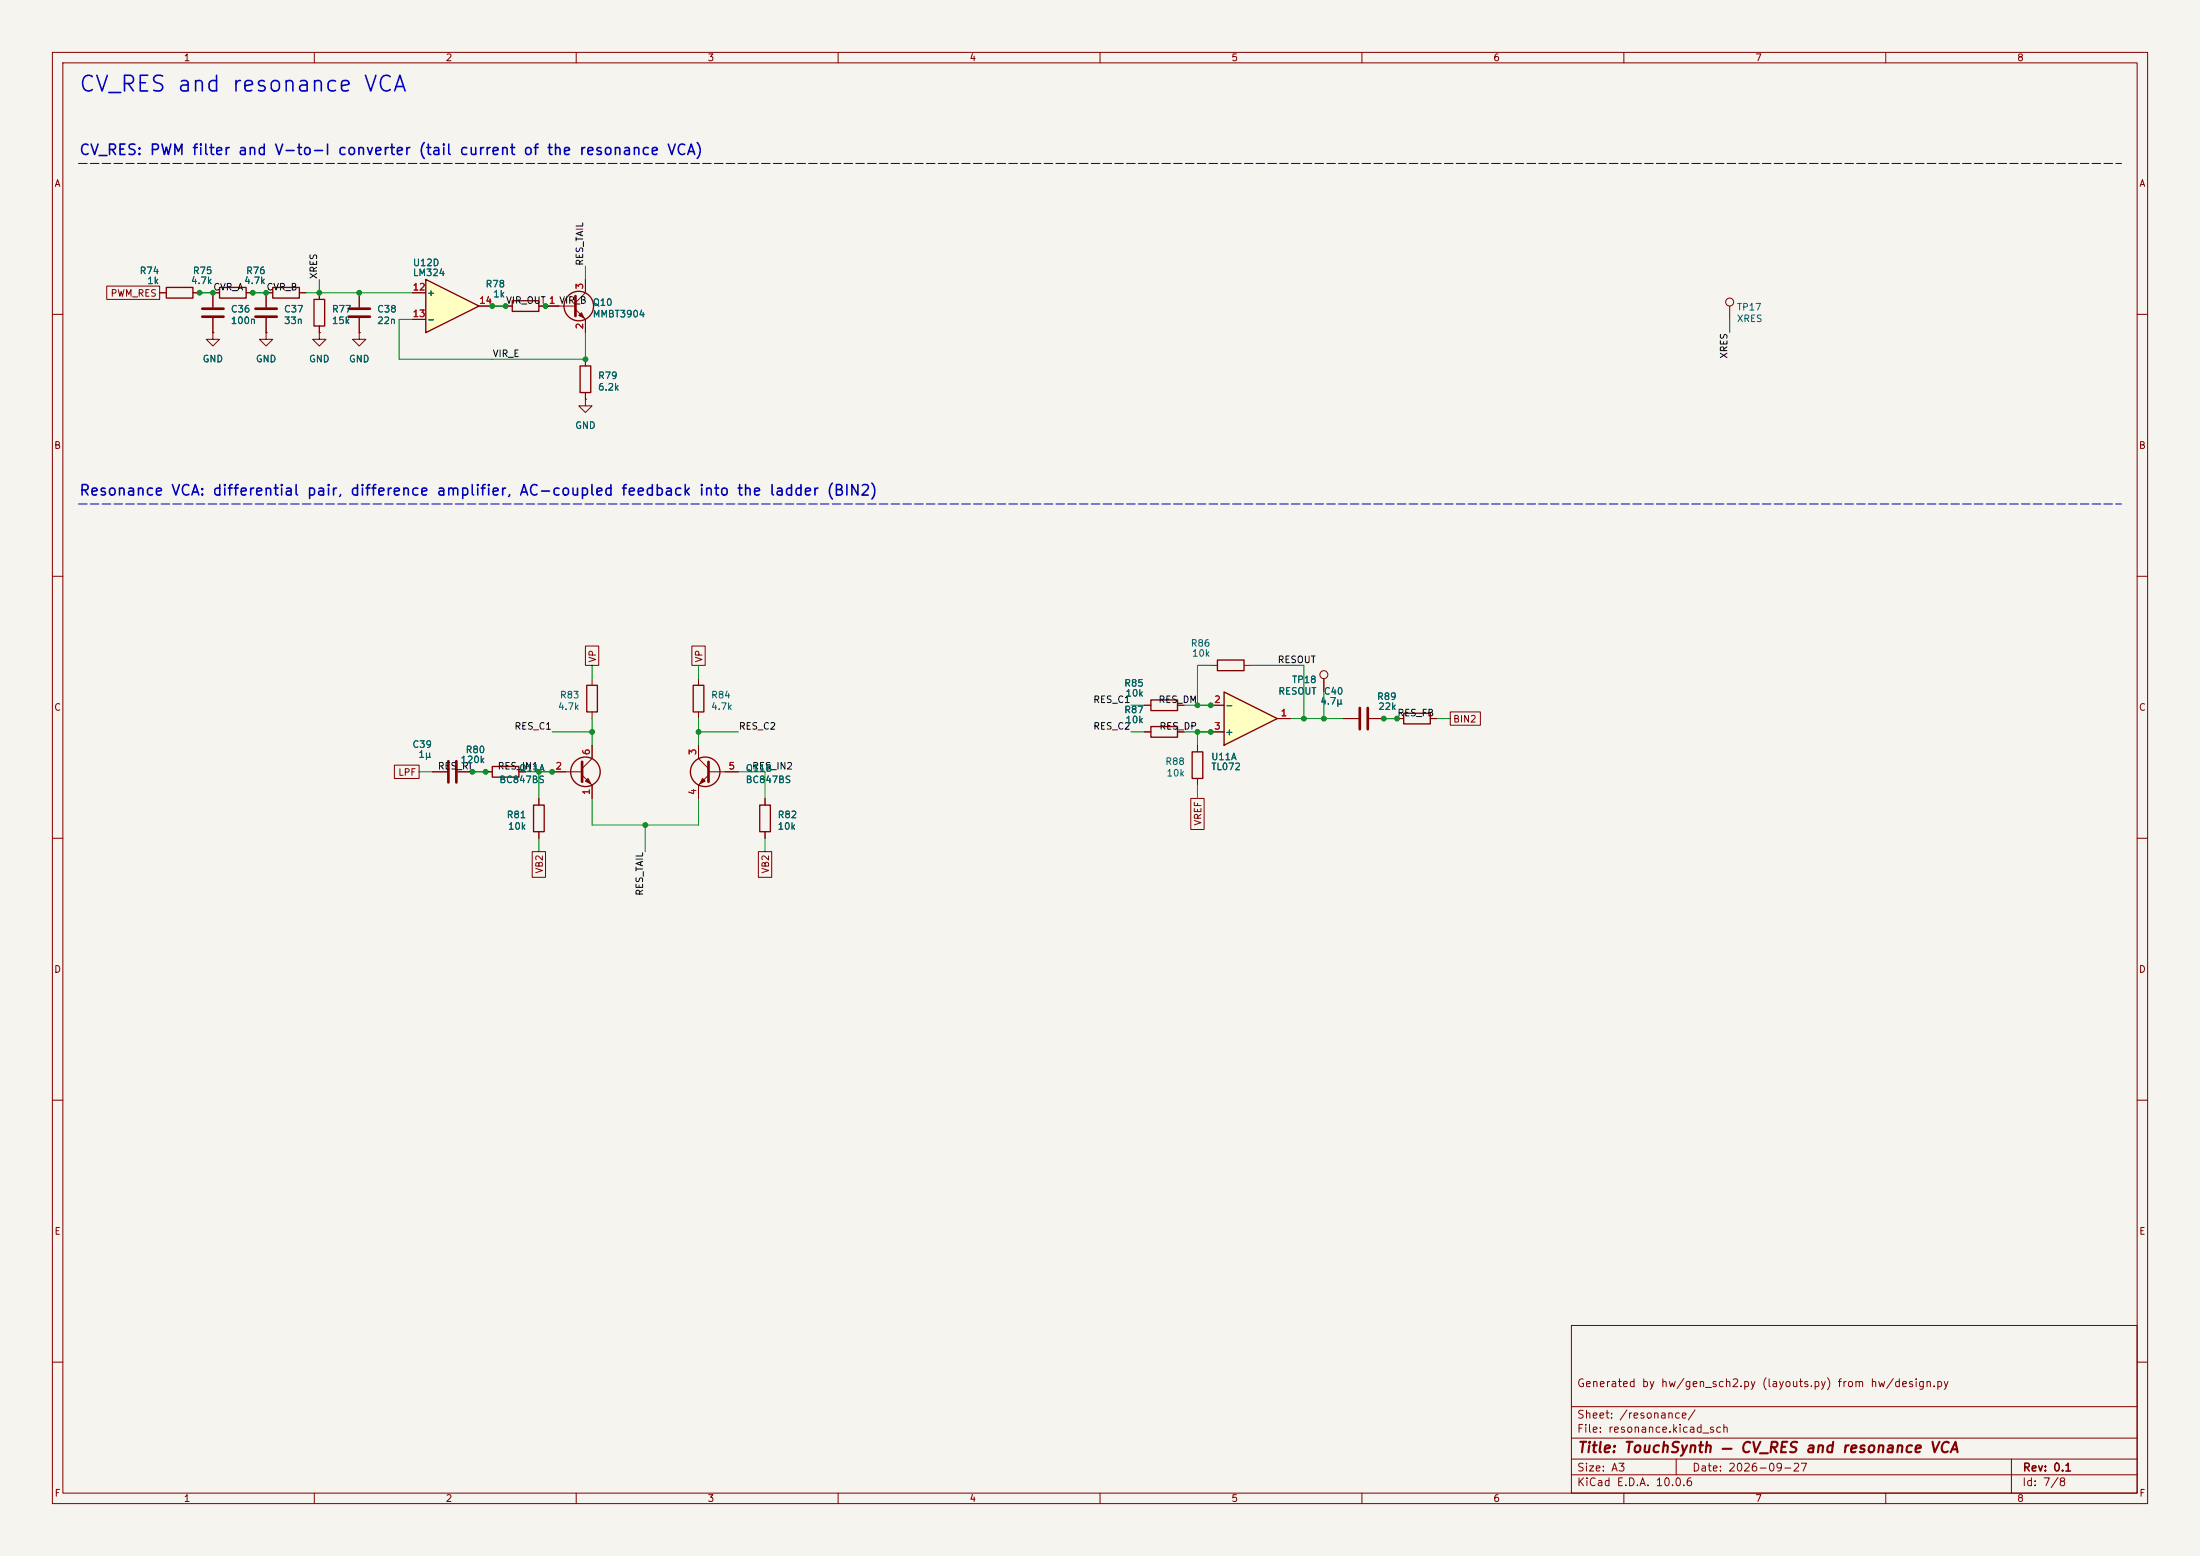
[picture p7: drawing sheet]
<svg xmlns="http://www.w3.org/2000/svg" width="420mm" height="297mm" viewBox="0 0 420 297" stroke-linecap="round" stroke-linejoin="round" font-family="sans-serif">
<path d="M0 0h420v297h-420z" fill="#f5f4ef" stroke="#f5f4ef" stroke-width=".19"/>
<g fill="none" stroke="#840000" stroke-width=".19">
<path d="M10 10h400v277h-400zM12 12h396v273h-396zM60 10v2M110 10v2M160 10v2M210 10v2M260 10v2M310 10v2M360 10v2M40.6 55.9v2.8M50.8 55.9v2.8M10 60h2"/>
<path d="M40.6 63.5v1.3h1.3l-1.3 1.2-1.2-1.2h1.2M40.6 63.5h.1M40.6 60.7v2.8M50.8 63.5v1.3h1.3l-1.3 1.2-1.3-1.2h1.3M50.8 63.5h.1M50.8 60.7v2.8M68.6 63.5v1.3h1.2l-1.2 1.2-1.3-1.2h1.3M68.6 63.5h.1M111.8 76.2v1.3h1.2l-1.2 1.2-1.3-1.2h1.3M111.8 76.2h.1M408 60h2M10 110h2"/>
<path d="M408 110h2M113 129.5v1.3M113 135.9v1.3M266.7 137.2h1.3M273 137.2h1.3M10 160h2M102.9 152.4v1.3M102.9 158.8v1.2M105.4 147.3h5.7M111.1 148l1.9 1.9v2.5M113 142.2v2.6l-1.9 1.9M228.6 142.2v1.3"/>
<path d="M228.6 148.6v1.3M408 160h2M10 210h2M408 210h2M300 253h108v32h-108zM10 260h2M300 278.5h108M300 274.5h108M300 268.5h108M320 278.5v3M384 278.5v6.5M408 260h2"/>
<path d="M60 285v2M110 285v2M160 285v2M210 285v2M260 285v2M300 281.5h108M310 285v2M360 285v2"/>
</g>
<g fill="none" stroke="#840000" stroke-width=".25">
<path d="M112 130.8h2v5.1h-2zM268 136.1h5v2.1h-5zM101.9 153.7h2v5.1h-2zM227.6 143.5h2v5.1h-2z"/>
<circle cx="111.8" cy="147.3" r="2.82"/>
</g>
<path d="M38.6 58.9h4.1M48.8 58.9h4M38.6 60.5h4.1M48.8 60.5h4M111.1 145.4v3.8" fill="none" stroke="#840000" stroke-width=".51"/>
<path d="M111.8 149.1l.5-.5 .5 1z" fill="#840000" stroke="#840000" stroke-width=".19"/>
<path d="M81.3 53.3l10.1 5.1-10.1 5.1z" fill="#ffffc2"/>
<g fill="none" stroke="#840000" stroke-width=".25">
<path d="M31.7 54.9h5.1v2h-5.1zM41.9 54.9h5.1v2h-5.1zM52.1 54.9h5v2h-5zM59.9 57.2h2.1v5h-2.1zM81.3 53.3l10.1 5.1-10.1 5.1zM97.8 57.4h5.1v2h-5.1zM110.7 69.9h2.1v5h-2.1zM132.3 130.8h2.1v5.1h-2.1zM219.7 133.6h5.1v2h-5.1zM219.7 138.7h5.1v2h-5.1zM232.4 126h5.1v2h-5.1zM94 146.3h5.1v2h-5.1z"/>
<path d="M145 153.7h2.1v5.1h-2.1z"/>
<circle cx="110.5" cy="58.4" r="2.82"/>
<circle cx="134.6" cy="147.3" r="2.82"/>
</g>
<g fill="none" stroke="#840000" stroke-width=".19">
<path d="M30.5 55.9h1.2M36.8 55.9h1.3M40.6 55.9h1.3M47 55.9h1.3M50.8 55.9h1.3M57.1 55.9h1.3M61 55.9v1.3M68.6 55.9v2.8M78.7 55.9h2.6M91.4 58.4h2.6M96.5 58.4h1.3M102.9 58.4h7"/>
<path d="M109.9 59.1l1.9 1.9v2.5M111.8 53.3v2.6l-1.9 1.9M330.2 58.4v2.6M61 63.5v1.3h1.2l-1.2 1.2-1.3-1.2h1.3M61 63.5h.1M61 62.2v1.3M68.6 60.7v2.8M78.7 61h2.6M111.8 68.6v1.3M111.8 74.9v1.3M133.3 129.5v1.3M133.3 135.9v1.3"/>
<path d="M218.4 134.6h1.3M218.4 139.7h1.3M224.8 134.6h1.3M224.8 139.7h1.3M231.1 127h1.3M237.5 127h1.3M252.7 129.5v2.6M256.5 137.2h2.8M261.4 137.2h2.8M82.5 147.3h2.8M87.4 147.3h2.8M92.7 147.3h1.3"/>
<path d="M99.1 147.3h1.2M133.3 142.2v2.6l2 1.9M135.3 147.3h5.7M135.3 148l-2 1.9v2.5M146 152.4v1.3M146 158.8v1.2"/>
<circle cx="330.2" cy="57.7" r=".76"/>
<circle cx="252.7" cy="128.8" r=".76"/>
</g>
<path d="M66.5 58.9h4.1M109.9 56.5v3.8M66.5 60.5h4.1M259.6 135.1v4.1M261.1 135.1v4.1M85.6 145.3v4.1M87.1 145.3v4.1M135.3 145.4v3.8" fill="none" stroke="#840000" stroke-width=".51"/>
<g fill="#840000" stroke="#840000" stroke-width=".19">
<path d="M110.5 60.2l.5-.5 .5 1z"/>
<path d="M134.1 148.6l.5 .5-1 .5z"/>
</g>
<path d="M233.7 132.1l10.1 5.1-10.1 5z" fill="#ffffc2"/>
<path d="M233.7 132.1l10.1 5.1-10.1 5z" fill="none" stroke="#840000" stroke-width=".25"/>
<g fill="none" stroke="#840000" stroke-width=".19">
<path d="M20.4 54.6h10.1v2.6h-10.1zM30.5 55.9h1.2M36.8 55.9h1.3M41.9 55.9h-1.3v2.8M47 55.9h1.3M52.1 55.9h-1.3v2.8M57.1 55.9h1.3M61 55.9v1.3M68.6 55.9v2.8M78.7 55.9h2.6M91.4 58.4h2.6M96.5 58.4h1.3"/>
<path d="M102.9 58.4h3.8M111.8 53.3v2.6M40.6 63.5h.1M40.6 60.7v2.8M50.8 63.5h.1M50.8 60.7v2.8M61 63.5h.1M61 62.2v1.3M68.6 63.5h.1M68.6 60.7v2.8M78.7 61h2.6M111.8 76.2h.1"/>
<path d="M111.8 61v2.5M111.8 68.6v1.3M111.8 74.9v1.3M111.8 123.3h2.5v3.7h-2.5zM132.1 123.3h2.5v3.7h-2.5zM218.4 134.6h1.3M218.4 139.7h1.3M224.8 134.6h1.3M224.8 139.7h1.3M231.1 134.6h2.6M231.1 139.7h2.6M243.8 137.2h2.6"/>
<path d="M252.7 129.5v2.6M256.5 137.2h2.8M261.4 137.2h2.8M266.7 137.2h1.3M273 137.2h1.3M276.9 135.9h5.7v2.5h-5.7zM75.3 146h4.7v2.6h-4.7zM82.5 147.3h2.8M87.4 147.3h2.8M92.7 147.3h1.3M99.1 147.3h1.2M102.9 152.4v1.3"/>
<path d="M102.9 158.8v1.2M105.4 147.3h2.5M113 142.2v2.6M113 149.9v2.5M133.3 142.2v2.6M133.3 149.9v2.5M138.4 147.3h2.6M146 152.4v1.3M146 158.8v1.2M227.3 152.4h2.6v5.9h-2.6zM101.6 162.6h2.5v4.9h-2.5zM144.8 162.6h2.5v4.9h-2.5z"/>
</g>
<path d="M15 31.2h390M15 96.2h390" fill="none" stroke="#0000c2" stroke-width=".19" stroke-dasharray="1.6 .6"/>
<g fill="none" stroke="#009600" stroke-width=".19">
<path d="M38.1 55.9h2.5M48.3 55.9h2.5M58.4 55.9h20.3M61 53.3v2.6M94 58.4h2.5M104.1 58.4h2.6M111.8 50.8v2.5M78.7 61h-2.5v7.6h35.6v-5.1M330.2 61v2.5M105.4 139.7h7.6M113 127v2.5M113 137.2v5"/>
<path d="M133.3 127v2.5M133.3 137.2v5M133.3 139.7h7.7M215.9 134.6h2.5M215.9 139.7h2.5M226.1 134.6h5M226.1 139.7h5M228.6 139.7v2.5M231.1 127h-2.5v7.6M238.8 127h10.1v10.2M246.4 137.2h10.1M252.7 132.1v5.1"/>
<path d="M264.2 137.2h2.5M274.3 137.2h2.6M80 147.3h2.5M90.2 147.3h2.5M100.3 147.3h5.1M102.9 147.3v5.1M113 152.4v5.1h20.3v-5.1M123.2 157.5v5.1M141 147.3h5v5.1M228.6 149.9v2.5M102.9 160v2.6M146 160v2.6"/>
</g>
<g fill="#009600" stroke="#009600" stroke-width=".19">
<circle cx="48.3" cy="55.9" r=".46"/>
<circle cx="40.6" cy="55.9" r=".46"/>
<circle cx="50.8" cy="55.9" r=".46"/>
<circle cx="61" cy="55.9" r=".46"/>
<circle cx="38.1" cy="55.9" r=".46"/>
<circle cx="123.2" cy="157.5" r=".46"/>
<circle cx="228.6" cy="134.6" r=".46"/>
<circle cx="228.6" cy="139.7" r=".46"/>
<circle cx="248.9" cy="137.2" r=".46"/>
<circle cx="264.2" cy="137.2" r=".46"/>
<circle cx="252.7" cy="137.2" r=".46"/>
<circle cx="231.1" cy="134.6" r=".46"/>
<circle cx="231.1" cy="139.7" r=".46"/>
<circle cx="266.7" cy="137.2" r=".46"/>
<circle cx="102.9" cy="147.3" r=".46"/>
<circle cx="105.4" cy="147.3" r=".46"/>
<circle cx="133.3" cy="139.7" r=".46"/>
<circle cx="113" cy="139.7" r=".46"/>
<circle cx="92.7" cy="147.3" r=".46"/>
<circle cx="90.2" cy="147.3" r=".46"/>
<circle cx="68.6" cy="55.9" r=".46"/>
<circle cx="111.8" cy="68.6" r=".46"/>
<circle cx="94" cy="58.4" r=".46"/>
<circle cx="96.5" cy="58.4" r=".46"/>
<circle cx="104.1" cy="58.4" r=".46"/>
</g>
<text font-size="3" fill="#0000c2" x="14.9" y="18.3">CV_RES and resonance VCA</text>
<g font-size="2" fill="#0000c2">
<text x="15" y="30.1">CV_RES: PWM filter and V-to-I converter (tail current of the resonance VCA)</text>
<text x="15" y="95.1">Resonance VCA: differential pair, difference amplifier, AC-coupled feedback into the ladder (BIN2)</text>
</g>
<text font-size="2" fill="#840000" x="301" y="277.8">Title: TouchSynth — CV_RES and resonance VCA</text>
<g font-size="1.5" fill="#840000">
<text x="300.9" y="265.1">Generated by hw/gen_sch2.py (layouts.py) from hw/design.py</text>
<text x="300.9" y="273.8">File: resonance.kicad_sch</text>
<text x="300.9" y="271.1">Sheet: /resonance/</text>
<text x="300.9" y="281.2">Size: A3</text>
<text x="322.9" y="281.2">Date: 2026-09-27</text>
<text x="386" y="281.2">Rev: 0.1</text>
<text x="300.9" y="284">KiCad E.D.A. 10.0.6</text>
<text x="385.9" y="284">Id: 7/8</text>
</g>
<g font-size="1.3" fill="#840000">
<text x="35" y="12">1</text>
<text x="85" y="12">2</text>
<text x="135" y="12">3</text>
<text x="185" y="12">4</text>
<text x="235" y="12">5</text>
<text x="285" y="12">6</text>
<text x="335" y="12">7</text>
<text x="385" y="12">8</text>
<text x="10.3" y="36">A</text>
<text x="408.3" y="36">A</text>
<text x="21" y="56.9">PWM_RES</text>
<text x="10.2" y="86">B</text>
<text x="408.2" y="86">B</text>
<text x="114.1" y="126.6" transform="rotate(-90 114.1 126.6)">VP</text>
<text x="134.4" y="126.6" transform="rotate(-90 134.4 126.6)">VP</text>
<text x="10.2" y="136">C</text>
<text x="408.2" y="136">C</text>
<text x="277.3" y="138.2">BIN2</text>
<text x="75.9" y="148.4">LPF</text>
<text x="229.7" y="157.7" transform="rotate(-90 229.7 157.7)">VREF</text>
<text x="103.9" y="166.8" transform="rotate(-90 103.9 166.8)">VB2</text>
<text x="147.1" y="166.8" transform="rotate(-90 147.1 166.8)">VB2</text>
<text x="10.2" y="186">D</text>
<text x="408.2" y="186">D</text>
<text x="10.3" y="236">E</text>
<text x="408.3" y="236">E</text>
<text x="10.3" y="286">F</text>
<text x="35" y="287">1</text>
<text x="85" y="287">2</text>
<text x="135" y="287">3</text>
<text x="185" y="287">4</text>
<text x="235" y="287">5</text>
<text x="285" y="287">6</text>
<text x="335" y="287">7</text>
<text x="385" y="287">8</text>
<text x="408.3" y="286">F</text>
</g>
<g font-size="1.3" fill="#006464">
<text x="26.6" y="52.6">R74</text>
<text x="36.7" y="52.6">R75</text>
<text x="46.9" y="52.6">R76</text>
<text x="78.7" y="51.1">U12D</text>
<text x="78.7" y="53">LM324</text>
<text x="28" y="54.5">1k</text>
<text x="36.3" y="54.5">4.7k</text>
<text x="44" y="60">C36</text>
<text x="46.5" y="54.5">4.7k</text>
<text x="54.1" y="60">C37</text>
<text x="63.3" y="60">R77</text>
<text x="71.9" y="60">C38</text>
<text x="81.4" y="56.8">+</text>
<text x="92.6" y="55.2">R78</text>
<text x="94" y="57.1">1k</text>
<text x="113" y="58.7">Q10</text>
<text x="331.5" y="59.6">TP17</text>
<text x="44" y="62.2">100n</text>
<text x="54.1" y="62.2">33n</text>
<text x="63.3" y="62.2">15k</text>
<text x="71.9" y="62.2">22n</text>
<text x="81.4" y="61.9">-</text>
<text x="113" y="60.9">MMBT3904</text>
<text x="331.5" y="61.8">XRES</text>
<text x="38.6" y="69.5">GND</text>
<text x="48.7" y="69.5">GND</text>
<text x="58.9" y="69.5">GND</text>
<text x="66.5" y="69.5">GND</text>
<text x="114.1" y="72.7">R79</text>
<text x="114.1" y="74.9">6.2k</text>
<text x="109.7" y="82.2">GND</text>
<text x="227.2" y="123.7">R86</text>
<text x="227.5" y="125.6">10k</text>
<text x="214.5" y="131.4">R85</text>
<text x="246.5" y="130.7">TP18</text>
<text x="106.4" y="135.8">4.7k</text>
<text x="106.8" y="133.6">R83</text>
<text x="135.7" y="133.6">R84</text>
<text x="135.7" y="135.8">4.7k</text>
<text x="214.5" y="136.4">R87</text>
<text x="214.8" y="133.3">10k</text>
<text x="233.8" y="135.6">-</text>
<text x="243.9" y="132.9">RESOUT</text>
<text x="251.9" y="134.8">4.7µ</text>
<text x="252.6" y="132.9">C40</text>
<text x="262.8" y="133.9">R89</text>
<text x="263" y="135.8">22k</text>
<text x="78.6" y="143.1">C39</text>
<text x="214.8" y="138.3">10k</text>
<text x="233.8" y="140.7">+</text>
<text x="79.8" y="145">1µ</text>
<text x="87.8" y="146">120k</text>
<text x="88.8" y="144.1">R80</text>
<text x="95.2" y="149.8">BC847BS</text>
<text x="99" y="147.6">Q11A</text>
<text x="142.3" y="147.6">Q11B</text>
<text x="142.3" y="149.8">BC847BS</text>
<text x="222.4" y="146.3">R88</text>
<text x="222.6" y="148.5">10k</text>
<text x="231.1" y="145.4">U11A</text>
<text x="231.1" y="147.3">TL072</text>
<text x="96.6" y="156.5">R81</text>
<text x="96.9" y="158.7">10k</text>
<text x="148.4" y="156.5">R82</text>
<text x="148.4" y="158.7">10k</text>
</g>
<g font-size="1.3" fill="#0f0f0f">
<text x="60.8" y="53.4" transform="rotate(-90 60.8 53.4)">XRES</text>
<text x="111.6" y="50.8" transform="rotate(-90 111.6 50.8)">RES_TAIL</text>
<text x="40.6" y="55.8">CVR_A</text>
<text x="50.8" y="55.8">CVR_B</text>
<text x="96.5" y="58.3">VIR_OUT 1 VIR_B</text>
<text x="94" y="68.5">VIR_E</text>
<text x="330.1" y="68.6" transform="rotate(-90 330.1 68.6)">XRES</text>
<text x="243.8" y="126.9">RESOUT</text>
<text x="208.6" y="134.5">RES_C1</text>
<text x="221.1" y="134.5">RES_DM</text>
<text x="266.7" y="137">RES_FB</text>
<text x="98.1" y="139.6">RES_C1</text>
<text x="140.9" y="139.6">RES_C2</text>
<text x="208.6" y="139.6">RES_C2</text>
<text x="221.2" y="139.6">RES_DP</text>
<text x="83.5" y="147.2">RES_RI</text>
<text x="94.9" y="147.2">RES_IN1</text>
<text x="143.5" y="147.2">RES_IN2</text>
<text x="123.1" y="171.1" transform="rotate(-90 123.1 171.1)">RES_TAIL</text>
</g>
<g font-size="1.3" fill="#a90000">
<text x="78.7" y="55.7">12</text>
<text x="91.4" y="58.3">14</text>
<text x="104.7" y="58.3">1</text>
<text x="111.6" y="55.3" transform="rotate(-90 111.6 55.3)">3</text>
<text x="78.7" y="60.8">13</text>
<text x="111.6" y="63" transform="rotate(-90 111.6 63)">2</text>
<text x="231.7" y="134.5">2</text>
<text x="244.4" y="137">1</text>
<text x="231.7" y="139.6">3</text>
<text x="105.9" y="147.2">2</text>
<text x="112.9" y="144.2" transform="rotate(-90 112.9 144.2)">6</text>
<text x="133.2" y="144.2" transform="rotate(-90 133.2 144.2)">3</text>
<text x="139" y="147.2">5</text>
<text x="112.9" y="151.9" transform="rotate(-90 112.9 151.9)">1</text>
<text x="133.2" y="151.9" transform="rotate(-90 133.2 151.9)">4</text>
</g>
</svg>
